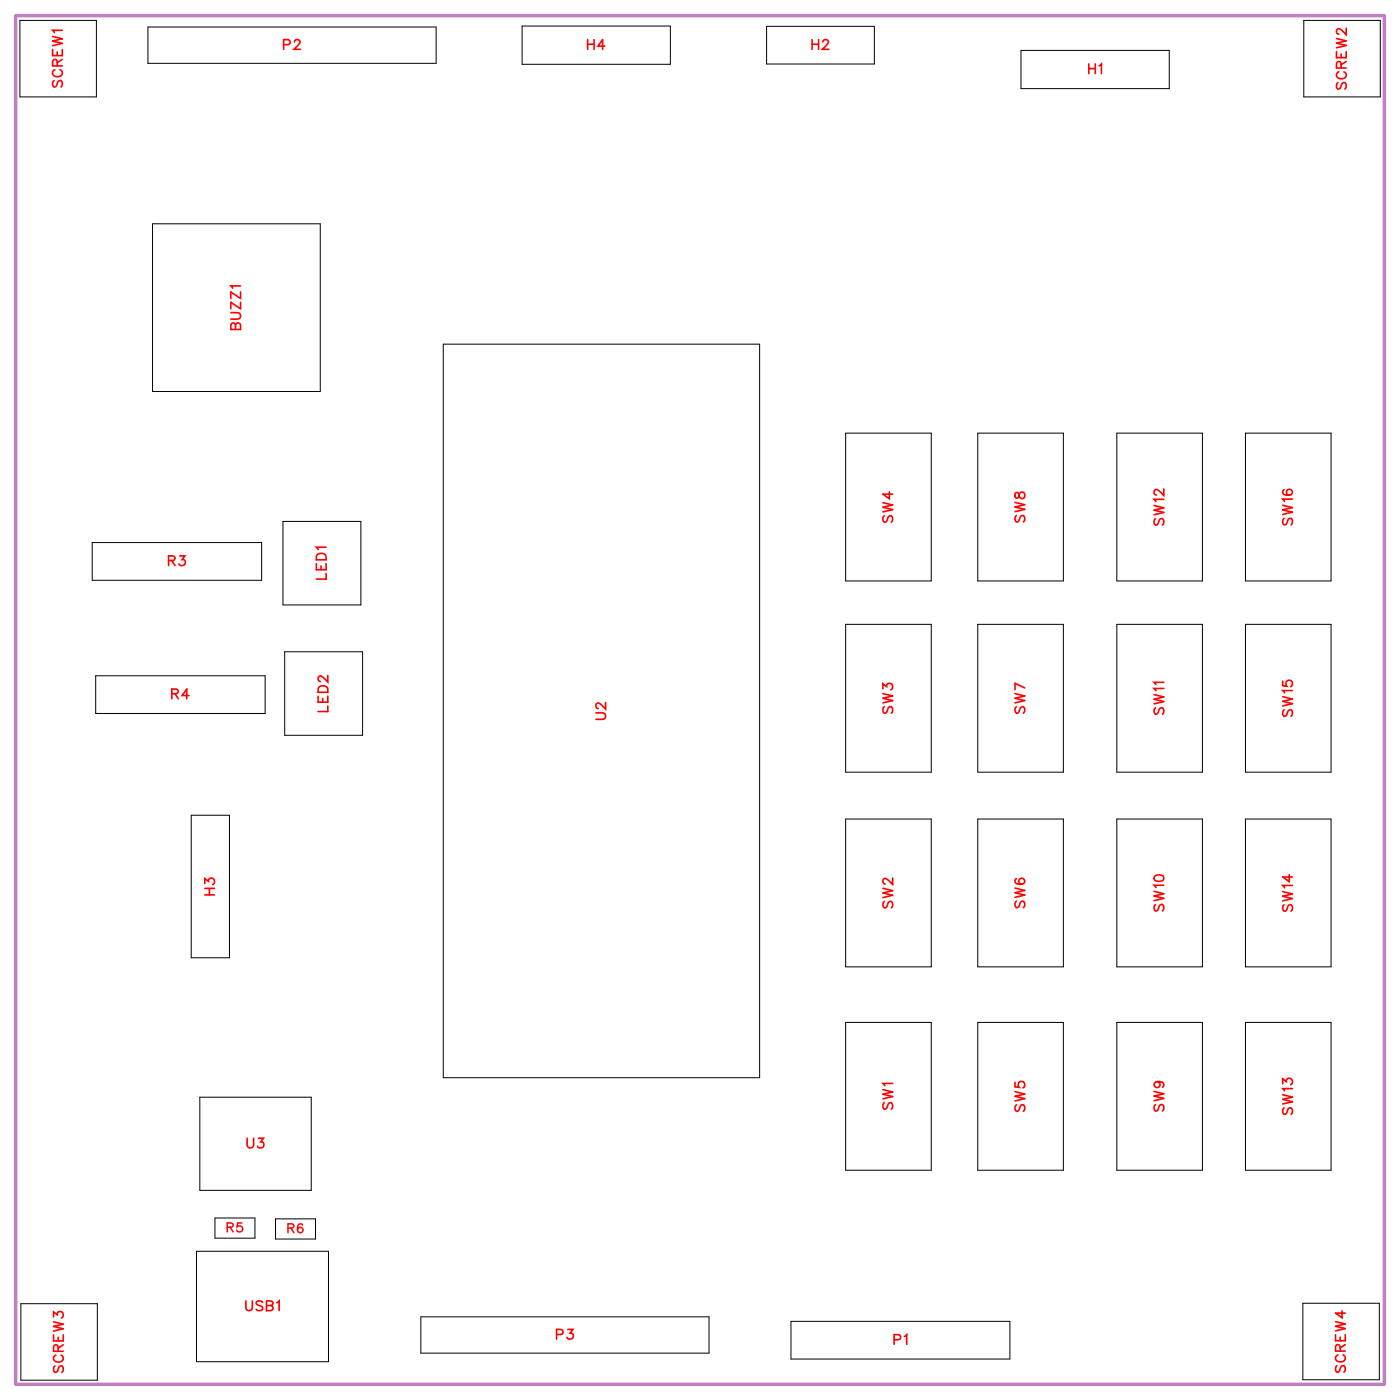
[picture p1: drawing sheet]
<svg xmlns="http://www.w3.org/2000/svg" width="102mm" height="102mm" viewBox="0 0 102 102" stroke-linecap="round" stroke-linejoin="round" font-family="sans-serif">
<path d="M1.2 1.2h99.9v99.9h-99.9z" fill="none" stroke="#bf80bf" stroke-width=".25"/>
<g fill="none" stroke="#000" stroke-width=".07">
<path d="M1.5 1.5h5.5v5.6h-5.5zM10.8 2h21.1v2.6h-21.1zM11.1 16.4h12.3v12.2h-12.3zM38.1 1.9h10.9v2.8h-10.9zM56 1.9h7.9v2.8h-7.9zM74.6 3.7h10.8v2.8h-10.8zM95.3 1.5h5.5v5.6h-5.5zM6.7 39.6h12.4v2.8h-12.4zM20.7 38.1h5.7v6.1h-5.7zM32.4 25.1h23.1v53.6h-23.1zM61.8 31.6h6.2v10.8h-6.2zM71.4 31.6h6.3v10.8h-6.3z"/>
<path d="M81.6 31.6h6.2v10.8h-6.2zM91 31.6h6.2v10.8h-6.2zM7 49.4h12.4v2.7h-12.4zM14 59.6h2.8v10.4h-2.8zM20.8 47.6h5.7v6.1h-5.7zM61.8 45.6h6.2v10.8h-6.2zM61.8 59.8h6.2v10.8h-6.2zM71.4 59.8h6.3v10.8h-6.3zM71.4 45.6h6.3v10.8h-6.3zM81.6 59.8h6.2v10.8h-6.2zM81.6 45.6h6.2v10.8h-6.2zM91 59.8h6.2v10.8h-6.2z"/>
<path d="M91 45.6h6.2v10.8h-6.2zM61.8 74.7h6.2v10.8h-6.2zM71.4 74.7h6.3v10.8h-6.3zM81.6 74.7h6.2v10.8h-6.2zM91 74.7h6.2v10.8h-6.2zM1.5 95.2h5.6v5.6h-5.6zM14.4 91.4h9.6v8.1h-9.6zM14.6 80.2h8.1v6.8h-8.1zM15.7 89h2.9v1.5h-2.9zM20.1 89.1h3v1.4h-3zM30.7 96.2h21.1v2.7h-21.1zM57.8 96.5h16v2.8h-16z"/>
<path d="M95.2 95.2h5.6v5.6h-5.6z"/>
</g>
<g fill="none" stroke="#f00" stroke-width=".12">
<path d="M3.8 3.6v.5h.8v-.5M3.8 2.7l.8 .1-.8 .2 .8 .2-.8 .1M3.9 5.9l-.1 .2 .1 .3 .2-.1 .3-.4h.1l.1 .2-.1 .3M4 5.1a.26 .26 0 0 0-.2 .3 .26 .26 0 0 0 .3 .2h.2a.26 .26 0 0 0 .3-.2 .26 .26 0 0 0-.2-.3M4.2 4.8l-.1-.4h-.2l-.1 .4h.8M4.2 3.8v.3M4.6 2.2h-.8l.2 .2M4.6 4.3l-.4 .3M20.7 3.3l.4-.1 .1-.2-.5-.1v.7M21.5 3.1l.1-.2h.2l.1 .1-.1 .3-.3 .3h.4M42.9 3.2h.5M42.9 2.9v.7"/>
<path d="M43.4 2.9v.7M44.2 3.4h-.5l.3-.5v.7M59.3 2.9v.7M59.3 3.2h.5M59.8 2.9v.7M60.1 3.1l.2-.2h.1l.1 .1-.1 .3-.3 .3h.5M79.5 4.7v.7M79.5 5h.5M80 4.7v.7M80.3 4.8l.2-.1v.7M97.6 3.8v.4h.8v-.4M97.6 2.8l.8 .2-.8 .2 .8 .1-.8 .2"/>
<path d="M97.7 6l-.1 .2 .1 .3 .2-.1 .2-.3 .2-.1 .1 .2-.1 .3M97.8 5.2a.26 .26 0 0 0-.2 .3 .26 .26 0 0 0 .3 .3h.2a.26 .26 0 0 0 .3-.3 .26 .26 0 0 0-.2-.3M98 5l-.1-.4-.2-.1-.1 .5h.8M98 3.9v.3M98.4 2.1v.4l-.4-.3-.2-.1-.2 .1v.2l.2 .1M98.4 4.5l-.4 .2M16.9 22.8h.5l.2 .2-.1 .3h-.6M17.2 23.8l-.1-.2h-.2v.5h.7v-.3l-.2-.2-.2 .1v.4M17.6 20.9h-.7l.1 .2M17.6 22.1v.5l-.7-.5v.5M17.6 21.3v.5l-.7-.5v.5M23.8 40h-.7l.1 .1"/>
<path d="M64.5 36.7l.7 .2-.7 .2 .7 .1-.7 .2M64.6 37.7l-.1 .2 .1 .3 .2-.1 .1-.4h.2l.1 .2-.1 .3M65 35.9v.5l-.5-.3h.7M74.2 36.7l.7 .2-.7 .1 .7 .2-.7 .2M74.2 36v.4h.1l.3-.4a.24 .24 0 0 1 .3 .2 .24 .24 0 0 1-.3 .2l-.1-.1-.1-.3zM74.3 37.7l-.1 .1 .1 .3h.1l.3-.4h.1l.1 .1-.1 .3M84.3 36.9l.7 .2-.7 .2 .7 .1-.7 .2M84.4 37.9l-.1 .2 .1 .3 .2-.1 .2-.4h.1l.1 .2-.1 .3M85 36.5h-.7l.2 .1M85 35.7v.5l-.3-.3-.2-.1-.2 .1v.1l.2 .2M93.7 36.9l.7 .2-.7 .2 .7 .1-.7 .2M93.8 37.9l-.1 .1 .1 .3h.2l.2-.4h.1l.1 .1-.1 .3"/>
<path d="M93.8 35.8a.35 .35 0 0 0 .2 .4 .35 .35 0 0 0 .4-.2 .22 .22 0 0 0-.2-.3 .22 .22 0 0 0-.2 .2 .22 .22 0 0 0 .2 .3M94.4 36.5h-.7l.1 .1M12.3 41l.4-.1 .1-.2-.2-.1h-.3v.7M12.6 41l.2 .3M12.6 50.7l.4-.1v-.1l-.1-.2h-.3v.8M12.8 50.7l.2 .4M13.1 40.6h.4l-.2 .3a.24 .24 0 0 1 .2 .4 .24 .24 0 0 1-.4-.1M13.8 50.8h-.5l.3-.5v.8M23.1 41.2v.4h.7v-.4M23.2 40.5l.2-.1 .3 .1 .1 .4h-.7zM23.2 50.9v.4h.7v-.4M23.3 50.2a.39 .39 0 0 1 .6 .1v.3h-.7z"/>
<path d="M23.5 41.4v.2M23.6 51v.3M23.8 41.9v.4h-.7M23.9 49.4v.4l-.3-.3-.2-.1-.2 .1v.2l.2 .1M23.9 51.6v.4h-.7M43.5 52.1h.5l.2 .2-.1 .2-.6 .1M44.2 51.3v.5l-.3-.3-.2-.1-.2 .1v.1l.2 .2M64.5 50.3v-.3l.3 .2a.24 .24 0 0 1 .4-.2 .24 .24 0 0 1-.1 .4M64.5 50.7l.7 .1-.7 .2 .7 .2-.7 .2M64.6 51.6l-.1 .2 .1 .3 .2-.1 .2-.4h.1l.1 .2-.1 .3M74.2 50.7l.7 .1-.7 .2 .7 .2-.7 .2M74.3 51.6l-.1 .2 .1 .3 .1-.1 .3-.4h.1l.1 .2-.1 .3"/>
<path d="M74.9 50.3l-.7-.4v.5M84.3 50.7l.7 .2-.7 .2 .7 .2-.7 .1M84.4 51.7l-.1 .2 .1 .3 .2-.1 .2-.4h.1l.1 .2-.1 .3M85 50.3h-.7l.2 .2M85 49.8h-.7l.2 .2M93.7 49.8v.3h.3a.25 .25 0 0 1 0-.3 .25 .25 0 0 1 .4 0 .25 .25 0 0 1-.1 .4M93.7 50.9l.7 .2-.7 .1 .7 .2-.7 .2M93.8 51.9l-.1 .1 .1 .3h.2l.2-.4h.1l.1 .1-.1 .3M94.4 50.5h-.7l.1 .1M15 64.6v-.4l.2 .2a.24 .24 0 0 1 .4-.2 .24 .24 0 0 1-.1 .4M15 65.4h.7M15 64.9h.7"/>
<path d="M15.3 64.9v.5M64.5 79.6l.7 .2-.7 .1 .7 .2-.7 .2M64.5 64.9l.7 .2-.7 .1 .7 .2-.7 .2M64.6 65.9l-.1 .1 .1 .3h.2l.1-.4h.2l.1 .1-.1 .3M65.2 79.2h-.7l.1 .1M65.2 64.1v.5l-.3-.3-.3-.1-.1 .1v.2l.2 .1M74.2 79.1v.3h.3a.25 .25 0 0 1 0-.3 .25 .25 0 0 1 .3 0 .25 .25 0 0 1-.1 .4M74.2 79.8l.7 .1-.7 .2 .7 .2-.7 .1M74.2 64.9l.7 .2-.7 .1 .7 .2-.7 .2M74.3 65.8l-.1 .2 .1 .3 .1-.1 .2-.3 .2-.1 .1 .2-.1 .3M74.3 64.2h-.1a.35 .35 0 0 0 .2 .5 .35 .35 0 0 0 .5-.3 .22 .22 0 0 0-.2-.2 .22 .22 0 0 0-.3 .2 .22 .22 0 0 0 .2 .2M84.3 79.7l.7 .2-.7 .2 .7 .2-.7 .1"/>
<path d="M84.3 65.1l.7 .2-.7 .2 .7 .1-.7 .2M84.4 64l.2-.1a.3 .3 0 0 1 .4 .3 .38 .38 0 0 1-.4 .2 .38 .38 0 0 1-.3-.3zM84.4 66.1l-.1 .2 .1 .3 .2-.1 .2-.4h.1l.1 .2-.1 .3M84.6 79a.22 .22 0 0 1 .1 .3 .22 .22 0 0 1-.3 .1 .22 .22 0 0 1 0-.3l.2-.1a.34 .34 0 0 1 .4 .3l-.1 .1M85 64.7h-.7l.2 .1M93.7 79.2v-.4l.3 .2a.24 .24 0 0 1 .4-.2 .25 .25 0 0 1-.1 .5M93.7 80l.7 .2-.7 .1 .7 .2-.7 .2M93.7 65.1l.7 .2-.7 .2 .7 .1-.7 .2M93.8 66.1l-.1 .2 .1 .3 .2-.1 .2-.4h.1l.1 .2-.1 .3M94.2 63.9v.5l-.5-.3h.7M94.4 79.5h-.7l.1 .2M94.4 64.7h-.7l.1 .2"/>
<path d="M3.9 96.2v-.3l.3 .2a.24 .24 0 0 1 .4-.2 .24 .24 0 0 1-.1 .4M3.9 97.5v.5h.7v-.5M3.9 96.6l.7 .1-.7 .2 .7 .2-.7 .1M4 99.8l-.1 .2 .1 .3 .2-.1 .2-.4h.1l.1 .2-.1 .3M4.1 99a.26 .26 0 0 0-.2 .3 .26 .26 0 0 0 .3 .2h.2a.26 .26 0 0 0 .2-.2 .26 .26 0 0 0-.1-.3M4.2 98.7v-.4h-.2l-.1 .4h.7M4.2 97.7v.3M4.6 98.3l-.4 .2M18 95v.6l.2 .2 .2-.1v-.7M18.1 83.2v.5l.2 .2 .2-.1v-.6M18.9 83.2h.4l-.3 .2a.24 .24 0 0 1 .2 .4 .24 .24 0 0 1-.4-.1M19.2 95.1l-.2-.1-.3 .1 .1 .2 .4 .3v.1l-.2 .1-.3-.1"/>
<path d="M19.5 95.4l.4 .1v.1l-.1 .2h-.3v-.8l.4 .1v.2l-.1 .1M20.2 95.2l.2-.2v.8M40.7 97.5h.4v-.3l-.4-.1v.7M41.5 97.1h.4l-.2 .3a.24 .24 0 0 1 .1 .4 .24 .24 0 0 1-.4-.1M64.6 80.6l-.1 .1 .1 .3h.2l.1-.4h.2l.1 .1-.1 .3M65.3 97.9l.4-.1 .1-.2-.5-.1v.7M66.1 97.6l.1-.1v.7M74.3 80.7l-.1 .2 .1 .3 .1-.1 .3-.4h.1l.1 .2-.1 .3M84.4 80.7l-.1 .2 .1 .3 .2-.1 .2-.4h.1l.1 .2-.1 .3M93.8 80.9l-.1 .2 .1 .3 .2-.1 .2-.4h.1l.1 .2-.1 .3M97.6 97.5v.5h.7v-.5M97.6 96.6l.7 .1-.7 .2 .7 .2-.7 .1"/>
<path d="M97.7 99.8l-.1 .1 .1 .4 .1-.1 .3-.4h.1l.1 .1-.1 .4M97.7 99a.26 .26 0 0 0-.1 .3 .26 .26 0 0 0 .2 .2h.2a.26 .26 0 0 0 .3-.2 .26 .26 0 0 0-.2-.3M97.9 98.7v-.4h-.3v.4h.7M97.9 97.7v.3M98 95.8v.5l-.4-.4h.7M98.3 98.2l-.4 .3"/>
</g>
<path d="M16.6 89.7l.4-.1v-.2h-.4v.6M16.8 89.7l.2 .3M17.7 89.4h-.3l-.1 .2a.23 .23 0 0 1 .4 0 .23 .23 0 0 1-.1 .4 .23 .23 0 0 1-.3-.1M21 89.7h.4v-.2l-.4-.1v.7M21.3 89.7l.2 .4M22.1 89.5v-.1a.32 .32 0 0 0-.4 .3 .32 .32 0 0 0 .2 .4 .2 .2 0 0 0 .2-.2 .2 .2 0 0 0-.1-.2 .2 .2 0 0 0-.3 .1" fill="none" stroke="#f00" stroke-width=".11"/>
<g font-size="1.2" fill="#fff">
<text x="20.7" y="3.9">P2</text>
<text x="42.9" y="3.9">H4</text>
<text x="59.3" y="3.9">H2</text>
<text x="79.5" y="5.7">H1</text>
<text x="4.8" y="6.4" transform="rotate(-90 4.8 6.4)">SCREW1</text>
<text x="98.7" y="6.6" transform="rotate(-90 98.7 6.6)">SCREW2</text>
<text x="17.9" y="24.1" transform="rotate(-90 17.9 24.1)">BUZZ1</text>
<text x="12.3" y="41.6">R3</text>
<text x="65.5" y="38.2" transform="rotate(-90 65.5 38.2)">SW4</text>
<text x="75.2" y="38.2" transform="rotate(-90 75.2 38.2)">SW8</text>
<text x="85.3" y="38.4" transform="rotate(-90 85.3 38.4)">SW12</text>
<text x="94.7" y="38.4" transform="rotate(-90 94.7 38.4)">SW16</text>
<text x="24.1" y="42.4" transform="rotate(-90 24.1 42.4)">LED1</text>
<text x="12.5" y="51.4">R4</text>
<text x="24.2" y="52" transform="rotate(-90 24.2 52)">LED2</text>
<text x="44.5" y="52.6" transform="rotate(-90 44.5 52.6)">U2</text>
<text x="65.5" y="52.2" transform="rotate(-90 65.5 52.2)">SW3</text>
<text x="75.2" y="52.2" transform="rotate(-90 75.2 52.2)">SW7</text>
<text x="85.3" y="52.2" transform="rotate(-90 85.3 52.2)">SW11</text>
<text x="94.7" y="52.4" transform="rotate(-90 94.7 52.4)">SW15</text>
<text x="16" y="65.4" transform="rotate(-90 16 65.4)">H3</text>
<text x="65.5" y="66.4" transform="rotate(-90 65.5 66.4)">SW2</text>
<text x="75.2" y="66.4" transform="rotate(-90 75.2 66.4)">SW6</text>
<text x="85.3" y="66.6" transform="rotate(-90 85.3 66.6)">SW10</text>
<text x="94.7" y="66.6" transform="rotate(-90 94.7 66.6)">SW14</text>
<text x="65.5" y="81.1" transform="rotate(-90 65.5 81.1)">SW1</text>
<text x="75.2" y="81.3" transform="rotate(-90 75.2 81.3)">SW5</text>
<text x="85.3" y="81.2" transform="rotate(-90 85.3 81.2)">SW9</text>
<text x="94.7" y="81.5" transform="rotate(-90 94.7 81.5)">SW13</text>
<text x="18" y="84.2">U3</text>
<text x="4.9" y="100.3" transform="rotate(-90 4.9 100.3)">SCREW3</text>
<text x="17.9" y="96.1">USB1</text>
<text x="40.6" y="98.1">P3</text>
<text x="65.3" y="98.5">P1</text>
<text x="98.6" y="100.3" transform="rotate(-90 98.6 100.3)">SCREW4</text>
</g>
<g font-size="1.1" fill="#fff">
<text x="16.5" y="90.3">R5</text>
<text x="21" y="90.3">R6</text>
</g>
</svg>
